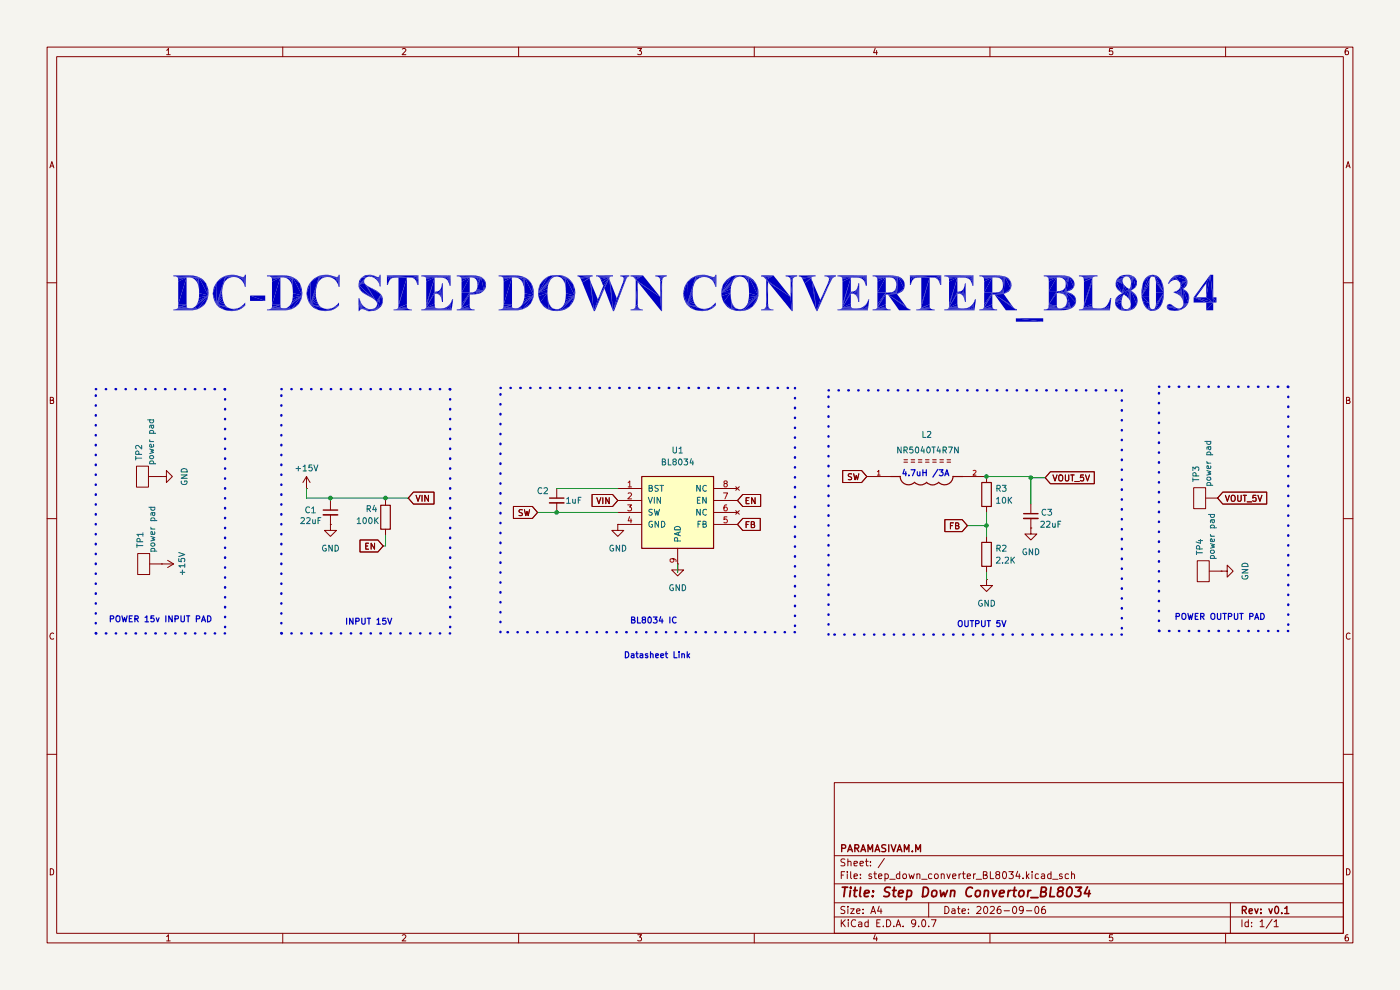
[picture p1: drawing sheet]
(kicad_sch
 (version 20250114)
 (generator "eeschema")
 (generator_version "9.0")
 (paper "A4")
 (title_block
  (title "Step Down Convertor_BL8034")
  (date "2026-09-06")
  (rev "v0.1")
  (company "PARAMASIVAM.M"))
 (lib_symbols
  (symbol "BL8034:BL8034"
   (pin_names
    (offset 1.016)) (exclude_from_sim no) (in_bom yes) (on_board yes)
   (property "Reference" "U" (at -7.62 8.89 0) (effects (font (size 1.27 1.27))))
   (property "Value" "BL8034" (at 5.08 8.89 0) (effects (font (size 1.27 1.27))))
   (property "Footprint" "BL8034:ESOP8_5.0x6.0mm_P1.27mm_EP2.4x3.3mm" (at 0 -11.43 0) (effects (font (size 1.27 1.27)) (hide yes)))
   (property "Datasheet" "BL8034_Datasheet_V1_3.pdf" (at 0 -13.97 0) (effects (font (size 1.27 1.27)) (hide yes)))
   (property "Description" "4A, 16V High Efficiency Synchronous Step-Down Converter, ESOP8" (at 0 -16.51 0) (effects (font (size 1.27 1.27)) (hide yes)))
   (symbol "BL8034_0_1"
    (rectangle (start -7.62 7.62) (end 7.62 -7.62) (stroke (width 0.254) (type default)) (fill (type background))))
   (symbol "BL8034_1_1"
    (pin power_in line (at -12.7 5.08 0) (length 5.08) (name "BST" (effects (font (size 1.27 1.27)))) (number "1" (effects (font (size 1.27 1.27)))))
    (pin power_in line (at -12.7 2.54 0) (length 5.08) (name "VIN" (effects (font (size 1.27 1.27)))) (number "2" (effects (font (size 1.27 1.27)))))
    (pin output line (at -12.7 0 0) (length 5.08) (name "SW" (effects (font (size 1.27 1.27)))) (number "3" (effects (font (size 1.27 1.27)))))
    (pin power_in line (at -12.7 -2.54 0) (length 5.08) (name "GND" (effects (font (size 1.27 1.27)))) (number "4" (effects (font (size 1.27 1.27)))))
    (pin power_in line (at 0 -12.7 90) (length 5.08) (name "PAD" (effects (font (size 1.27 1.27)))) (number "9" (effects (font (size 1.27 1.27)))))
    (pin no_connect line (at 12.7 5.08 180) (length 5.08) (name "NC" (effects (font (size 1.27 1.27)))) (number "8" (effects (font (size 1.27 1.27)))))
    (pin input line (at 12.7 2.54 180) (length 5.08) (name "EN" (effects (font (size 1.27 1.27)))) (number "7" (effects (font (size 1.27 1.27)))))
    (pin no_connect line (at 12.7 0 180) (length 5.08) (name "NC" (effects (font (size 1.27 1.27)))) (number "6" (effects (font (size 1.27 1.27)))))
    (pin input line (at 12.7 -2.54 180) (length 5.08) (name "FB" (effects (font (size 1.27 1.27)))) (number "5" (effects (font (size 1.27 1.27))))))
   (embedded_fonts no))
  (symbol "Connector:TestPoint"
   (pin_numbers (hide yes))
   (pin_names
    (offset 0.762) (hide yes)) (exclude_from_sim no) (in_bom yes) (on_board yes)
   (property "Reference" "TP1" (at 3.302 4.572 0) (effects (font (size 1.27 1.27)) (justify left)))
   (property "Value" "power pad" (at 2.286 2.0321 0) (effects (font (size 1.27 1.27)) (justify left)))
   (property "Footprint" "" (at 5.08 0 0) (effects (font (size 1.27 1.27)) (hide yes)))
   (property "Datasheet" "~" (at 5.08 0 0) (effects (font (size 1.27 1.27)) (hide yes)))
   (property "Description" "test point" (at 0 0 0) (effects (font (size 1.27 1.27)) (hide yes)))
   (symbol "TestPoint_0_1"
    (rectangle (start -2.2225 5.08) (end 2.2225 2.54) (stroke (width 0) (type default)) (fill (type none))))
   (symbol "TestPoint_1_1"
    (pin passive line (at 0 0 90) (length 2.54) (name "1" (effects (font (size 1.27 1.27)))) (number "1" (effects (font (size 1.27 1.27))))))
   (embedded_fonts no))
  (symbol "Device:C_Small"
   (pin_numbers (hide yes))
   (pin_names
    (offset 0.254) (hide yes)) (exclude_from_sim no) (in_bom yes) (on_board yes)
   (property "Reference" "C" (at 0.254 1.778 0) (effects (font (size 1.27 1.27)) (justify left)))
   (property "Value" "C_Small" (at 0.254 -2.032 0) (effects (font (size 1.27 1.27)) (justify left)))
   (property "Footprint" "" (at 0 0 0) (effects (font (size 1.27 1.27)) (hide yes)))
   (property "Datasheet" "~" (at 0 0 0) (effects (font (size 1.27 1.27)) (hide yes)))
   (property "Description" "Unpolarized capacitor, small symbol" (at 0 0 0) (effects (font (size 1.27 1.27)) (hide yes)))
   (symbol "C_Small_0_1"
    (polyline (pts (xy -1.524 0.508) (xy 1.524 0.508)) (stroke (width 0.3048) (type default)) (fill (type none)))
    (polyline (pts (xy -1.524 -0.508) (xy 1.524 -0.508)) (stroke (width 0.3302) (type default)) (fill (type none))))
   (symbol "C_Small_1_1"
    (pin passive line (at 0 2.54 270) (length 2.032) (name "~" (effects (font (size 1.27 1.27)))) (number "1" (effects (font (size 1.27 1.27)))))
    (pin passive line (at 0 -2.54 90) (length 2.032) (name "~" (effects (font (size 1.27 1.27)))) (number "2" (effects (font (size 1.27 1.27))))))
   (embedded_fonts no))
  (symbol "Device:R"
   (pin_numbers (hide yes))
   (pin_names
    (offset 0)) (exclude_from_sim no) (in_bom yes) (on_board yes)
   (property "Reference" "R" (at 2.032 0 90) (effects (font (size 1.27 1.27))))
   (property "Value" "R" (at 0 0 90) (effects (font (size 1.27 1.27))))
   (property "Footprint" "" (at -1.778 0 90) (effects (font (size 1.27 1.27)) (hide yes)))
   (property "Datasheet" "~" (at 0 0 0) (effects (font (size 1.27 1.27)) (hide yes)))
   (property "Description" "Resistor" (at 0 0 0) (effects (font (size 1.27 1.27)) (hide yes)))
   (symbol "R_0_1"
    (rectangle (start -1.016 -2.54) (end 1.016 2.54) (stroke (width 0.254) (type default)) (fill (type none))))
   (symbol "R_1_1"
    (pin passive line (at 0 3.81 270) (length 1.27) (name "~" (effects (font (size 1.27 1.27)))) (number "1" (effects (font (size 1.27 1.27)))))
    (pin passive line (at 0 -3.81 90) (length 1.27) (name "~" (effects (font (size 1.27 1.27)))) (number "2" (effects (font (size 1.27 1.27))))))
   (embedded_fonts no))
  (symbol "NR5040T330M:NR5040T330M"
   (pin_names
    (offset 1.016)) (exclude_from_sim no) (in_bom yes) (on_board yes)
   (property "Reference" "L" (at -10.1607 5.0803 0) (effects (font (size 1.27 1.27)) (justify left bottom)))
   (property "Value" "NR5040T330M" (at -10.1675 -5.0838 0) (effects (font (size 1.27 1.27)) (justify left bottom)))
   (property "Footprint" "NR5040T330M:IND_NR5040T330M" (at 0 0 0) (effects (font (size 1.27 1.27)) (justify bottom) (hide yes)))
   (property "Datasheet" "" (at 0 0 0) (effects (font (size 1.27 1.27)) (hide yes)))
   (property "Description" "" (at 0 0 0) (effects (font (size 1.27 1.27)) (hide yes)))
   (property "MF" "Taiyo Yuden" (at 0 0 0) (effects (font (size 1.27 1.27)) (justify bottom) (hide yes)))
   (property "Description_1" "33 µH Semi-Shielded Drum Core, Wirewound Inductor 1.2 A 234mOhm Max Nonstandard" (at 0 0 0) (effects (font (size 1.27 1.27)) (justify bottom) (hide yes)))
   (property "Package" "Nonstandard Taiyo Yuden" (at 0 0 0) (effects (font (size 1.27 1.27)) (justify bottom) (hide yes)))
   (property "Price" "None" (at 0 0 0) (effects (font (size 1.27 1.27)) (justify bottom) (hide yes)))
   (property "Check_prices" "https://www.snapeda.com/parts/NR5040T330M/Taiyo+Yuden/view-part/?ref=eda" (at 0 0 0) (effects (font (size 1.27 1.27)) (justify bottom) (hide yes)))
   (property "STANDARD" "Manufacturer Recommendation" (at 0 0 0) (effects (font (size 1.27 1.27)) (justify bottom) (hide yes)))
   (property "SnapEDA_Link" "https://www.snapeda.com/parts/NR5040T330M/Taiyo+Yuden/view-part/?ref=snap" (at 0 0 0) (effects (font (size 1.27 1.27)) (justify bottom) (hide yes)))
   (property "MP" "NR5040T330M" (at 0 0 0) (effects (font (size 1.27 1.27)) (justify bottom) (hide yes)))
   (property "Purchase-URL" "https://www.snapeda.com/api/url_track_click_mouser/?unipart_id=1499656&manufacturer=Taiyo Yuden&part_name=NR5040T330M&search_term=nr5040" (at 0 0 0) (effects (font (size 1.27 1.27)) (justify bottom) (hide yes)))
   (property "Availability" "In Stock" (at 0 0 0) (effects (font (size 1.27 1.27)) (justify bottom) (hide yes)))
   (property "MANUFACTURER" "Taiyo Yuden" (at 0 0 0) (effects (font (size 1.27 1.27)) (justify bottom) (hide yes)))
   (symbol "NR5040T330M_0_0"
    (polyline (pts (xy -5.588 0) (xy -7.62 0)) (stroke (width 0.254) (type default)) (fill (type none)))
    (polyline (pts (xy -4.826 3.556) (xy -4.064 3.556)) (stroke (width 0.1524) (type default)) (fill (type none)))
    (polyline (pts (xy -4.826 3.048) (xy -4.064 3.048)) (stroke (width 0.1524) (type default)) (fill (type none)))
    (arc (start -2.54 -1.27) (mid -4.4883 -1.6533) (end -5.588 0) (stroke (width 0.254) (type default)) (fill (type none)))
    (polyline (pts (xy -3.302 3.556) (xy -2.54 3.556)) (stroke (width 0.1524) (type default)) (fill (type none)))
    (polyline (pts (xy -3.302 3.048) (xy -2.54 3.048)) (stroke (width 0.1524) (type default)) (fill (type none)))
    (polyline (pts (xy -1.778 3.556) (xy -1.016 3.556)) (stroke (width 0.1524) (type default)) (fill (type none)))
    (polyline (pts (xy -1.778 3.048) (xy -1.016 3.048)) (stroke (width 0.1524) (type default)) (fill (type none)))
    (arc (start 0 -1.27) (mid -1.27 -1.7961) (end -2.54 -1.27) (stroke (width 0.254) (type default)) (fill (type none)))
    (polyline (pts (xy -0.254 3.556) (xy 0.508 3.556)) (stroke (width 0.1524) (type default)) (fill (type none)))
    (polyline (pts (xy -0.254 3.048) (xy 0.508 3.048)) (stroke (width 0.1524) (type default)) (fill (type none)))
    (polyline (pts (xy 1.27 3.556) (xy 2.032 3.556)) (stroke (width 0.1524) (type default)) (fill (type none)))
    (polyline (pts (xy 1.27 3.048) (xy 2.032 3.048)) (stroke (width 0.1524) (type default)) (fill (type none)))
    (arc (start 2.54 -1.27) (mid 1.27 -1.7961) (end 0 -1.27) (stroke (width 0.254) (type default)) (fill (type none)))
    (polyline (pts (xy 2.794 3.556) (xy 3.556 3.556)) (stroke (width 0.1524) (type default)) (fill (type none)))
    (polyline (pts (xy 2.794 3.048) (xy 3.556 3.048)) (stroke (width 0.1524) (type default)) (fill (type none)))
    (arc (start 5.588 0) (mid 4.4883 -1.6533) (end 2.54 -1.27) (stroke (width 0.254) (type default)) (fill (type none)))
    (polyline (pts (xy 4.318 3.556) (xy 5.08 3.556)) (stroke (width 0.1524) (type default)) (fill (type none)))
    (polyline (pts (xy 4.318 3.048) (xy 5.08 3.048)) (stroke (width 0.1524) (type default)) (fill (type none)))
    (polyline (pts (xy 5.588 0) (xy 7.62 0)) (stroke (width 0.254) (type default)) (fill (type none)))
    (pin passive line (at -12.7 0 0) (length 5.08) (name "~" (effects (font (size 1.016 1.016)))) (number "1" (effects (font (size 1.016 1.016)))))
    (pin passive line (at 12.7 0 180) (length 5.08) (name "~" (effects (font (size 1.016 1.016)))) (number "2" (effects (font (size 1.016 1.016))))))
   (embedded_fonts no))
  (symbol "power:+15V"
   (power)
   (pin_numbers (hide yes))
   (pin_names
    (offset 0) (hide yes)) (exclude_from_sim no) (in_bom yes) (on_board yes)
   (property "Reference" "#PWR" (at 0 -3.81 0) (effects (font (size 1.27 1.27)) (hide yes)))
   (property "Value" "+15V" (at 0 3.556 0) (effects (font (size 1.27 1.27))))
   (property "Footprint" "" (at 0 0 0) (effects (font (size 1.27 1.27)) (hide yes)))
   (property "Datasheet" "" (at 0 0 0) (effects (font (size 1.27 1.27)) (hide yes)))
   (property "Description" "Power symbol creates a global label with name \"+15V\"" (at 0 0 0) (effects (font (size 1.27 1.27)) (hide yes)))
   (symbol "+15V_0_1"
    (polyline (pts (xy -0.762 1.27) (xy 0 2.54)) (stroke (width 0) (type default)) (fill (type none)))
    (polyline (pts (xy 0 2.54) (xy 0.762 1.27)) (stroke (width 0) (type default)) (fill (type none)))
    (polyline (pts (xy 0 0) (xy 0 2.54)) (stroke (width 0) (type default)) (fill (type none))))
   (symbol "+15V_1_1"
    (pin power_in line (at 0 0 90) (length 0) (name "~" (effects (font (size 1.27 1.27)))) (number "1" (effects (font (size 1.27 1.27))))))
   (embedded_fonts no))
  (symbol "power:GND"
   (power)
   (pin_numbers (hide yes))
   (pin_names
    (offset 0) (hide yes)) (exclude_from_sim no) (in_bom yes) (on_board yes)
   (property "Reference" "#PWR" (at 0 -6.35 0) (effects (font (size 1.27 1.27)) (hide yes)))
   (property "Value" "GND" (at 0 -3.81 0) (effects (font (size 1.27 1.27))))
   (property "Footprint" "" (at 0 0 0) (effects (font (size 1.27 1.27)) (hide yes)))
   (property "Datasheet" "" (at 0 0 0) (effects (font (size 1.27 1.27)) (hide yes)))
   (property "Description" "Power symbol creates a global label with name \"GND\" , ground" (at 0 0 0) (effects (font (size 1.27 1.27)) (hide yes)))
   (symbol "GND_0_1"
    (polyline (pts (xy 0 0) (xy 0 -1.27) (xy 1.27 -1.27) (xy 0 -2.54) (xy -1.27 -1.27) (xy 0 -1.27)) (stroke (width 0) (type default)) (fill (type none))))
   (symbol "GND_1_1"
    (pin power_in line (at 0 0 270) (length 0) (name "~" (effects (font (size 1.27 1.27)))) (number "1" (effects (font (size 1.27 1.27))))))
   (embedded_fonts no)))
 (rectangle
  (start 106.172 82.296)
  (end 168.656 134.112)
  (stroke (width 0.5) (type dot))
  (fill (type none)))
 (rectangle
  (start 59.69 82.55)
  (end 95.504 134.366)
  (stroke (width 0.5) (type dot))
  (fill (type none)))
 (rectangle
  (start 20.32 82.55)
  (end 47.752 134.366)
  (stroke (width 0.5) (type dot))
  (fill (type none)))
 (rectangle
  (start 245.872 82.042)
  (end 273.304 133.858)
  (stroke (width 0.5) (type dot))
  (fill (type none)))
 (rectangle
  (start 175.768 82.804)
  (end 237.998 134.62)
  (stroke (width 0.5) (type dot))
  (fill (type none)))
 (text "POWER 15v INPUT PAD\n"
  (exclude_from_sim no)
  (at 34.036 131.572 0)
  (effects (font (size 1.27 1.27) (thickness 0.254)
    (bold yes))))
 (text "POWER OUTPUT PAD\n"
  (exclude_from_sim no)
  (at 258.826 131.064 0)
  (effects (font (size 1.27 1.27) (thickness 0.254)
    (bold yes))))
 (text "4.7uH /3A\n"
  (exclude_from_sim no)
  (at 196.342 100.584 0)
  (effects (font (size 1.27 1.27) (thickness 0.254)
    (bold yes))))
 (text "INPUT 15V\n"
  (exclude_from_sim no)
  (at 78.232 132.08 0)
  (effects (font (size 1.27 1.27) (thickness 0.254)
    (bold yes))))
 (text "OUTPUT 5V\n\n"
  (exclude_from_sim no)
  (at 208.28 133.604 0)
  (effects (font (size 1.27 1.27) (thickness 0.254)
    (bold yes))))
 (text "BL8034 IC\n"
  (exclude_from_sim no)
  (at 138.684 131.826 0)
  (effects (font (size 1.27 1.27) (thickness 0.254)
    (bold yes))))
 (text "Datasheet Link"
  (exclude_from_sim no)
  (at 139.446 139.192 0)
  (effects (font (size 1.27 1.27) (thickness 0.254)
    (bold yes))
   (href "https://www.belling.com.cn/media/file_object/bel_product/BL8034/datasheet/BL8034%20Datasheet%20V1.3.pdf")))
 (text "DC-DC STEP DOWN CONVERTER_BL8034"
  (exclude_from_sim no)
  (at 147.574 61.214 0)
  (effects (font
    (face "Times New Roman") (size 8 8) (thickness 0.254)
    (bold yes))))
 (junction
  (at 218.694 101.346)
  (diameter 0)
  (color 0 0 0 0))
 (junction
  (at 118.11 108.712)
  (diameter 0)
  (color 0 0 0 0))
 (junction
  (at 70.104 105.664)
  (diameter 0)
  (color 0 0 0 0))
 (junction
  (at 209.296 101.092)
  (diameter 0)
  (color 0 0 0 0))
 (junction
  (at 81.788 105.664)
  (diameter 0)
  (color 0 0 0 0))
 (junction
  (at 209.296 111.506)
  (diameter 0)
  (color 0 0 0 0))
 (wire
  (pts (xy 86.614 105.664) (xy 81.788 105.664))
  (stroke (width 0) (type default)))
 (wire
  (pts (xy 81.28 115.824) (xy 81.788 115.824))
  (stroke (width 0) (type default)))
 (wire
  (pts (xy 81.788 105.664) (xy 70.104 105.664))
  (stroke (width 0) (type default)))
 (wire
  (pts (xy 70.104 105.664) (xy 70.104 106.172))
  (stroke (width 0) (type default)))
 (wire
  (pts (xy 114.046 108.712) (xy 118.11 108.712))
  (stroke (width 0) (type default)))
 (wire
  (pts (xy 118.11 103.632) (xy 131.064 103.632))
  (stroke (width 0) (type default)))
 (wire
  (pts (xy 81.788 115.824) (xy 81.788 113.538))
  (stroke (width 0) (type default)))
 (wire
  (pts (xy 218.694 106.934) (xy 218.694 101.346))
  (stroke (width 0) (type default)))
 (wire
  (pts (xy 218.694 101.346) (xy 218.694 101.092))
  (stroke (width 0) (type default)))
 (wire
  (pts (xy 65.024 105.664) (xy 65.024 103.632))
  (stroke (width 0) (type default)))
 (wire
  (pts (xy 209.296 111.506) (xy 209.296 113.792))
  (stroke (width 0) (type default)))
 (wire
  (pts (xy 143.764 119.634) (xy 143.764 121.412))
  (stroke (width 0) (type default)))
 (wire
  (pts (xy 65.024 105.664) (xy 70.104 105.664))
  (stroke (width 0) (type default)))
 (wire
  (pts (xy 81.788 105.664) (xy 81.788 105.918))
  (stroke (width 0) (type default)))
 (wire
  (pts (xy 209.296 108.712) (xy 209.296 111.506))
  (stroke (width 0) (type default)))
 (wire
  (pts (xy 205.232 111.506) (xy 209.296 111.506))
  (stroke (width 0) (type default)))
 (wire
  (pts (xy 209.296 122.936) (xy 209.296 121.412))
  (stroke (width 0) (type default)))
 (wire
  (pts (xy 118.11 108.712) (xy 131.064 108.712))
  (stroke (width 0) (type default)))
 (wire
  (pts (xy 218.694 101.092) (xy 209.296 101.092))
  (stroke (width 0) (type default)))
 (wire
  (pts (xy 221.742 101.346) (xy 218.694 101.346))
  (stroke (width 0) (type default)))
 (global_label "SW"
  (shape input)
  (at 114.046 108.712 180)
  (fields_autoplaced yes)
  (effects (font (size 1.27 1.27)) (justify right))
  (property "Intersheetrefs" "${INTERSHEET_REFS}" (at 108.3999 108.712 0) (effects (font (size 1.27 1.27)) (justify right) (hide yes))))
 (global_label "FB"
  (shape input)
  (at 205.232 111.506 180)
  (fields_autoplaced yes)
  (effects (font (size 1.27 1.27)) (justify right))
  (property "Intersheetrefs" "${INTERSHEET_REFS}" (at 199.8882 111.506 0) (effects (font (size 1.27 1.27)) (justify right) (hide yes))))
 (global_label "EN"
  (shape input)
  (at 156.464 106.172 0)
  (fields_autoplaced yes)
  (effects (font (size 1.27 1.27)) (justify left))
  (property "Intersheetrefs" "${INTERSHEET_REFS}" (at 161.9287 106.172 0) (effects (font (size 1.27 1.27)) (justify left) (hide yes))))
 (global_label "VIN"
  (shape input)
  (at 86.614 105.664 0)
  (fields_autoplaced yes)
  (effects (font (size 1.27 1.27)) (justify left))
  (property "Intersheetrefs" "${INTERSHEET_REFS}" (at 92.6231 105.664 0) (effects (font (size 1.27 1.27)) (justify left) (hide yes))))
 (global_label "VOUT_5V"
  (shape input)
  (at 258.318 105.664 0)
  (fields_autoplaced yes)
  (effects (font (size 1.27 1.27)) (justify left))
  (property "Intersheetrefs" "${INTERSHEET_REFS}" (at 269.2861 105.664 0) (effects (font (size 1.27 1.27)) (justify left) (hide yes))))
 (global_label "FB"
  (shape input)
  (at 156.464 111.252 0)
  (fields_autoplaced yes)
  (effects (font (size 1.27 1.27)) (justify left))
  (property "Intersheetrefs" "${INTERSHEET_REFS}" (at 161.8078 111.252 0) (effects (font (size 1.27 1.27)) (justify left) (hide yes))))
 (global_label "EN"
  (shape input)
  (at 81.28 115.824 180)
  (fields_autoplaced yes)
  (effects (font (size 1.27 1.27)) (justify right))
  (property "Intersheetrefs" "${INTERSHEET_REFS}" (at 75.8153 115.824 0) (effects (font (size 1.27 1.27)) (justify right) (hide yes))))
 (global_label "SW"
  (shape input)
  (at 183.896 101.092 180)
  (fields_autoplaced yes)
  (effects (font (size 1.27 1.27)) (justify right))
  (property "Intersheetrefs" "${INTERSHEET_REFS}" (at 178.2499 101.092 0) (effects (font (size 1.27 1.27)) (justify right) (hide yes))))
 (global_label "VIN"
  (shape input)
  (at 131.064 106.172 180)
  (fields_autoplaced yes)
  (effects (font (size 1.27 1.27)) (justify right))
  (property "Intersheetrefs" "${INTERSHEET_REFS}" (at 125.0549 106.172 0) (effects (font (size 1.27 1.27)) (justify right) (hide yes))))
 (global_label "VOUT_5V"
  (shape input)
  (at 221.742 101.346 0)
  (fields_autoplaced yes)
  (effects (font (size 1.27 1.27)) (justify left))
  (property "Intersheetrefs" "${INTERSHEET_REFS}" (at 232.7101 101.346 0) (effects (font (size 1.27 1.27)) (justify left) (hide yes))))
 (symbol
  (lib_id "Device:R")
  (at 209.296 104.902 0)
  (unit 1)
  (exclude_from_sim no)
  (in_bom yes)
  (on_board yes)
  (dnp no)
  (fields_autoplaced yes)
  (property "Reference" "R3" (at 211.074 103.6319 0) (effects (font (size 1.27 1.27)) (justify left)))
  (property "Value" "10K" (at 211.074 106.1719 0) (effects (font (size 1.27 1.27)) (justify left)))
  (property "Footprint" "Resistor_SMD:R_0603_1608Metric_Pad0.98x0.95mm_HandSolder" (at 207.518 104.902 90) (effects (font (size 1.27 1.27)) (hide yes)))
  (property "Datasheet" "~" (at 209.296 104.902 0) (effects (font (size 1.27 1.27)) (hide yes)))
  (property "Description" "Resistor" (at 209.296 104.902 0) (effects (font (size 1.27 1.27)) (hide yes)))
  (pin "1")
  (pin "2"))
 (symbol
  (lib_id "Device:C_Small")
  (at 218.694 109.474 0)
  (unit 1)
  (exclude_from_sim no)
  (in_bom yes)
  (on_board yes)
  (dnp no)
  (property "Reference" "C3" (at 220.726 108.712 0) (effects (font (size 1.27 1.27)) (justify left)))
  (property "Value" "22uF" (at 220.472 111.252 0) (effects (font (size 1.27 1.27)) (justify left)))
  (property "Footprint" "Capacitor_SMD:C_1206_3216Metric_Pad1.33x1.80mm_HandSolder" (at 218.694 109.474 0) (effects (font (size 1.27 1.27)) (hide yes)))
  (property "Datasheet" "~" (at 218.694 109.474 0) (effects (font (size 1.27 1.27)) (hide yes)))
  (property "Description" "Unpolarized capacitor, small symbol" (at 218.694 109.474 0) (effects (font (size 1.27 1.27)) (hide yes)))
  (pin "2")
  (pin "1"))
 (symbol
  (lib_id "power:+15V")
  (at 34.29 119.634 270)
  (unit 1)
  (exclude_from_sim no)
  (in_bom yes)
  (on_board yes)
  (dnp no)
  (fields_autoplaced yes)
  (property "Reference" "#PWR07" (at 30.48 119.634 0) (effects (font (size 1.27 1.27)) (hide yes)))
  (property "Value" "+15V" (at 38.608 119.634 0) (effects (font (size 1.27 1.27))))
  (property "Footprint" "" (at 34.29 119.634 0) (effects (font (size 1.27 1.27)) (hide yes)))
  (property "Datasheet" "" (at 34.29 119.634 0) (effects (font (size 1.27 1.27)) (hide yes)))
  (property "Description" "Power symbol creates a global label with name \"+15V\"" (at 34.29 119.634 0) (effects (font (size 1.27 1.27)) (hide yes)))
  (pin "1"))
 (symbol
  (lib_id "NR5040T330M:NR5040T330M")
  (at 196.596 101.092 0)
  (unit 1)
  (exclude_from_sim no)
  (in_bom yes)
  (on_board yes)
  (dnp no)
  (property "Reference" "L2" (at 196.596 92.202 0) (effects (font (size 1.27 1.27))))
  (property "Value" "NR5040T4R7N" (at 196.85 95.504 0) (effects (font (size 1.27 1.27))))
  (property "Footprint" "NR5040T330M:IND_NR5040T330M" (at 196.596 101.092 0) (effects (font (size 1.27 1.27)) (justify bottom) (hide yes)))
  (property "Datasheet" "" (at 196.596 101.092 0) (effects (font (size 1.27 1.27)) (hide yes)))
  (property "Description" "" (at 196.596 101.092 0) (effects (font (size 1.27 1.27)) (hide yes)))
  (property "MF" "Taiyo Yuden" (at 196.596 101.092 0) (effects (font (size 1.27 1.27)) (justify bottom) (hide yes)))
  (property "Description_1" "33 µH Semi-Shielded Drum Core, Wirewound Inductor 1.2 A 234mOhm Max Nonstandard" (at 196.596 101.092 0) (effects (font (size 1.27 1.27)) (justify bottom) (hide yes)))
  (property "Package" "Nonstandard Taiyo Yuden" (at 196.596 101.092 0) (effects (font (size 1.27 1.27)) (justify bottom) (hide yes)))
  (property "Price" "None" (at 196.596 101.092 0) (effects (font (size 1.27 1.27)) (justify bottom) (hide yes)))
  (property "Check_prices" "https://www.snapeda.com/parts/NR5040T330M/Taiyo+Yuden/view-part/?ref=eda" (at 196.596 101.092 0) (effects (font (size 1.27 1.27)) (justify bottom) (hide yes)))
  (property "STANDARD" "Manufacturer Recommendation" (at 196.596 101.092 0) (effects (font (size 1.27 1.27)) (justify bottom) (hide yes)))
  (property "SnapEDA_Link" "https://www.snapeda.com/parts/NR5040T330M/Taiyo+Yuden/view-part/?ref=snap" (at 196.596 101.092 0) (effects (font (size 1.27 1.27)) (justify bottom) (hide yes)))
  (property "MP" "NR5040T330M" (at 196.596 101.092 0) (effects (font (size 1.27 1.27)) (justify bottom) (hide yes)))
  (property "Purchase-URL" "https://www.snapeda.com/api/url_track_click_mouser/?unipart_id=1499656&manufacturer=Taiyo Yuden&part_name=NR5040T330M&search_term=nr5040" (at 196.596 101.092 0) (effects (font (size 1.27 1.27)) (justify bottom) (hide yes)))
  (property "Availability" "In Stock" (at 196.596 101.092 0) (effects (font (size 1.27 1.27)) (justify bottom) (hide yes)))
  (property "MANUFACTURER" "Taiyo Yuden" (at 196.596 101.092 0) (effects (font (size 1.27 1.27)) (justify bottom) (hide yes)))
  (pin "1")
  (pin "2"))
 (symbol
  (lib_id "power:GND")
  (at 70.104 111.252 0)
  (unit 1)
  (exclude_from_sim no)
  (in_bom yes)
  (on_board yes)
  (dnp no)
  (fields_autoplaced yes)
  (property "Reference" "#PWR01" (at 70.104 117.602 0) (effects (font (size 1.27 1.27)) (hide yes)))
  (property "Value" "GND" (at 70.104 116.332 0) (effects (font (size 1.27 1.27))))
  (property "Footprint" "" (at 70.104 111.252 0) (effects (font (size 1.27 1.27)) (hide yes)))
  (property "Datasheet" "" (at 70.104 111.252 0) (effects (font (size 1.27 1.27)) (hide yes)))
  (property "Description" "Power symbol creates a global label with name \"GND\" , ground" (at 70.104 111.252 0) (effects (font (size 1.27 1.27)) (hide yes)))
  (pin "1"))
 (symbol
  (lib_id "BL8034:BL8034")
  (at 143.764 108.712 0)
  (unit 1)
  (exclude_from_sim no)
  (in_bom yes)
  (on_board yes)
  (dnp no)
  (fields_autoplaced yes)
  (property "Reference" "U1" (at 143.764 95.504 0) (effects (font (size 1.27 1.27))))
  (property "Value" "BL8034" (at 143.764 98.044 0) (effects (font (size 1.27 1.27))))
  (property "Footprint" "BL8034:ESOP8_5.0x6.0mm_P1.27mm_EP2.4x3.3mm" (at 143.764 120.142 0) (effects (font (size 1.27 1.27)) (hide yes)))
  (property "Datasheet" "BL8034_Datasheet_V1_3.pdf" (at 143.764 122.682 0) (effects (font (size 1.27 1.27)) (hide yes)))
  (property "Description" "4A, 16V High Efficiency Synchronous Step-Down Converter, ESOP8" (at 143.764 125.222 0) (effects (font (size 1.27 1.27)) (hide yes)))
  (pin "4")
  (pin "8")
  (pin "7")
  (pin "2")
  (pin "9")
  (pin "1")
  (pin "3")
  (pin "5")
  (pin "6"))
 (symbol
  (lib_id "Connector:TestPoint")
  (at 258.318 105.664 90)
  (unit 1)
  (exclude_from_sim no)
  (in_bom yes)
  (on_board yes)
  (dnp no)
  (fields_autoplaced yes)
  (property "Reference" "TP3" (at 253.746 102.362 0) (effects (font (size 1.27 1.27)) (justify left)))
  (property "Value" "power pad" (at 256.2859 103.378 0) (effects (font (size 1.27 1.27)) (justify left)))
  (property "Footprint" "TestPoint:TestPoint_THTPad_4.0x4.0mm_Drill2.0mm" (at 258.318 100.584 0) (effects (font (size 1.27 1.27)) (hide yes)))
  (property "Datasheet" "~" (at 258.318 100.584 0) (effects (font (size 1.27 1.27)) (hide yes)))
  (property "Description" "test point" (at 258.318 105.664 0) (effects (font (size 1.27 1.27)) (hide yes)))
  (pin "1"))
 (symbol
  (lib_id "Device:C_Small")
  (at 118.11 106.172 0)
  (unit 1)
  (exclude_from_sim no)
  (in_bom yes)
  (on_board yes)
  (dnp no)
  (property "Reference" "C2" (at 113.792 104.14 0) (effects (font (size 1.27 1.27)) (justify left)))
  (property "Value" "1uF" (at 119.888 106.172 0) (effects (font (size 1.27 1.27)) (justify left)))
  (property "Footprint" "Capacitor_SMD:C_0603_1608Metric_Pad1.08x0.95mm_HandSolder" (at 118.11 106.172 0) (effects (font (size 1.27 1.27)) (hide yes)))
  (property "Datasheet" "~" (at 118.11 106.172 0) (effects (font (size 1.27 1.27)) (hide yes)))
  (property "Description" "Unpolarized capacitor, small symbol" (at 118.11 106.172 0) (effects (font (size 1.27 1.27)) (hide yes)))
  (pin "2")
  (pin "1"))
 (symbol
  (lib_id "Device:C_Small")
  (at 70.104 108.712 0)
  (unit 1)
  (exclude_from_sim no)
  (in_bom yes)
  (on_board yes)
  (dnp no)
  (property "Reference" "C1" (at 64.516 108.204 0) (effects (font (size 1.27 1.27)) (justify left)))
  (property "Value" "22uF" (at 63.5 110.49 0) (effects (font (size 1.27 1.27)) (justify left)))
  (property "Footprint" "Capacitor_SMD:C_1206_3216Metric_Pad1.33x1.80mm_HandSolder" (at 70.104 108.712 0) (effects (font (size 1.27 1.27)) (hide yes)))
  (property "Datasheet" "~" (at 70.104 108.712 0) (effects (font (size 1.27 1.27)) (hide yes)))
  (property "Description" "Unpolarized capacitor, small symbol" (at 70.104 108.712 0) (effects (font (size 1.27 1.27)) (hide yes)))
  (pin "2")
  (pin "1"))
 (symbol
  (lib_id "power:+15V")
  (at 65.024 103.632 0)
  (unit 1)
  (exclude_from_sim no)
  (in_bom yes)
  (on_board yes)
  (dnp no)
  (fields_autoplaced yes)
  (property "Reference" "#PWR02" (at 65.024 107.442 0) (effects (font (size 1.27 1.27)) (hide yes)))
  (property "Value" "+15V" (at 65.024 99.314 0) (effects (font (size 1.27 1.27))))
  (property "Footprint" "" (at 65.024 103.632 0) (effects (font (size 1.27 1.27)) (hide yes)))
  (property "Datasheet" "" (at 65.024 103.632 0) (effects (font (size 1.27 1.27)) (hide yes)))
  (property "Description" "Power symbol creates a global label with name \"+15V\"" (at 65.024 103.632 0) (effects (font (size 1.27 1.27)) (hide yes)))
  (pin "1"))
 (symbol
  (lib_id "Connector:TestPoint")
  (at 34.036 101.092 90)
  (unit 1)
  (exclude_from_sim no)
  (in_bom yes)
  (on_board yes)
  (dnp no)
  (fields_autoplaced yes)
  (property "Reference" "TP2" (at 29.464 97.79 0) (effects (font (size 1.27 1.27)) (justify left)))
  (property "Value" "power pad" (at 32.0039 98.806 0) (effects (font (size 1.27 1.27)) (justify left)))
  (property "Footprint" "TestPoint:TestPoint_THTPad_4.0x4.0mm_Drill2.0mm" (at 34.036 96.012 0) (effects (font (size 1.27 1.27)) (hide yes)))
  (property "Datasheet" "~" (at 34.036 96.012 0) (effects (font (size 1.27 1.27)) (hide yes)))
  (property "Description" "test point" (at 34.036 101.092 0) (effects (font (size 1.27 1.27)) (hide yes)))
  (pin "1"))
 (symbol
  (lib_id "power:GND")
  (at 259.08 121.158 90)
  (unit 1)
  (exclude_from_sim no)
  (in_bom yes)
  (on_board yes)
  (dnp no)
  (fields_autoplaced yes)
  (property "Reference" "#PWR09" (at 265.43 121.158 0) (effects (font (size 1.27 1.27)) (hide yes)))
  (property "Value" "GND" (at 264.16 121.158 0) (effects (font (size 1.27 1.27))))
  (property "Footprint" "" (at 259.08 121.158 0) (effects (font (size 1.27 1.27)) (hide yes)))
  (property "Datasheet" "" (at 259.08 121.158 0) (effects (font (size 1.27 1.27)) (hide yes)))
  (property "Description" "Power symbol creates a global label with name \"GND\" , ground" (at 259.08 121.158 0) (effects (font (size 1.27 1.27)) (hide yes)))
  (pin "1"))
 (symbol
  (lib_id "Connector:TestPoint")
  (at 259.08 121.158 90)
  (unit 1)
  (exclude_from_sim no)
  (in_bom yes)
  (on_board yes)
  (dnp no)
  (fields_autoplaced yes)
  (property "Reference" "TP4" (at 254.508 117.856 0) (effects (font (size 1.27 1.27)) (justify left)))
  (property "Value" "power pad" (at 257.0479 118.872 0) (effects (font (size 1.27 1.27)) (justify left)))
  (property "Footprint" "TestPoint:TestPoint_THTPad_4.0x4.0mm_Drill2.0mm" (at 259.08 116.078 0) (effects (font (size 1.27 1.27)) (hide yes)))
  (property "Datasheet" "~" (at 259.08 116.078 0) (effects (font (size 1.27 1.27)) (hide yes)))
  (property "Description" "test point" (at 259.08 121.158 0) (effects (font (size 1.27 1.27)) (hide yes)))
  (pin "1"))
 (symbol
  (lib_id "Connector:TestPoint")
  (at 34.29 119.634 90)
  (unit 1)
  (exclude_from_sim no)
  (in_bom yes)
  (on_board yes)
  (dnp no)
  (fields_autoplaced yes)
  (property "Reference" "TP1" (at 29.718 116.332 0) (effects (font (size 1.27 1.27)) (justify left)))
  (property "Value" "power pad" (at 32.2579 117.348 0) (effects (font (size 1.27 1.27)) (justify left)))
  (property "Footprint" "TestPoint:TestPoint_THTPad_4.0x4.0mm_Drill2.0mm" (at 34.29 114.554 0) (effects (font (size 1.27 1.27)) (hide yes)))
  (property "Datasheet" "~" (at 34.29 114.554 0) (effects (font (size 1.27 1.27)) (hide yes)))
  (property "Description" "test point" (at 34.29 119.634 0) (effects (font (size 1.27 1.27)) (hide yes)))
  (pin "1"))
 (symbol
  (lib_id "power:GND")
  (at 131.064 111.252 0)
  (unit 1)
  (exclude_from_sim no)
  (in_bom yes)
  (on_board yes)
  (dnp no)
  (fields_autoplaced yes)
  (property "Reference" "#PWR03" (at 131.064 117.602 0) (effects (font (size 1.27 1.27)) (hide yes)))
  (property "Value" "GND" (at 131.064 116.332 0) (effects (font (size 1.27 1.27))))
  (property "Footprint" "" (at 131.064 111.252 0) (effects (font (size 1.27 1.27)) (hide yes)))
  (property "Datasheet" "" (at 131.064 111.252 0) (effects (font (size 1.27 1.27)) (hide yes)))
  (property "Description" "Power symbol creates a global label with name \"GND\" , ground" (at 131.064 111.252 0) (effects (font (size 1.27 1.27)) (hide yes)))
  (pin "1"))
 (symbol
  (lib_id "power:GND")
  (at 143.764 119.634 0)
  (unit 1)
  (exclude_from_sim no)
  (in_bom yes)
  (on_board yes)
  (dnp no)
  (fields_autoplaced yes)
  (property "Reference" "#PWR04" (at 143.764 125.984 0) (effects (font (size 1.27 1.27)) (hide yes)))
  (property "Value" "GND" (at 143.764 124.714 0) (effects (font (size 1.27 1.27))))
  (property "Footprint" "" (at 143.764 119.634 0) (effects (font (size 1.27 1.27)) (hide yes)))
  (property "Datasheet" "" (at 143.764 119.634 0) (effects (font (size 1.27 1.27)) (hide yes)))
  (property "Description" "Power symbol creates a global label with name \"GND\" , ground" (at 143.764 119.634 0) (effects (font (size 1.27 1.27)) (hide yes)))
  (pin "1"))
 (symbol
  (lib_id "power:GND")
  (at 218.694 112.014 0)
  (unit 1)
  (exclude_from_sim no)
  (in_bom yes)
  (on_board yes)
  (dnp no)
  (fields_autoplaced yes)
  (property "Reference" "#PWR05" (at 218.694 118.364 0) (effects (font (size 1.27 1.27)) (hide yes)))
  (property "Value" "GND" (at 218.694 117.094 0) (effects (font (size 1.27 1.27))))
  (property "Footprint" "" (at 218.694 112.014 0) (effects (font (size 1.27 1.27)) (hide yes)))
  (property "Datasheet" "" (at 218.694 112.014 0) (effects (font (size 1.27 1.27)) (hide yes)))
  (property "Description" "Power symbol creates a global label with name \"GND\" , ground" (at 218.694 112.014 0) (effects (font (size 1.27 1.27)) (hide yes)))
  (pin "1"))
 (symbol
  (lib_id "power:GND")
  (at 209.296 122.936 0)
  (unit 1)
  (exclude_from_sim no)
  (in_bom yes)
  (on_board yes)
  (dnp no)
  (fields_autoplaced yes)
  (property "Reference" "#PWR06" (at 209.296 129.286 0) (effects (font (size 1.27 1.27)) (hide yes)))
  (property "Value" "GND" (at 209.296 128.016 0) (effects (font (size 1.27 1.27))))
  (property "Footprint" "" (at 209.296 122.936 0) (effects (font (size 1.27 1.27)) (hide yes)))
  (property "Datasheet" "" (at 209.296 122.936 0) (effects (font (size 1.27 1.27)) (hide yes)))
  (property "Description" "Power symbol creates a global label with name \"GND\" , ground" (at 209.296 122.936 0) (effects (font (size 1.27 1.27)) (hide yes)))
  (pin "1"))
 (symbol
  (lib_id "Device:R")
  (at 81.788 109.728 0)
  (unit 1)
  (exclude_from_sim no)
  (in_bom yes)
  (on_board yes)
  (dnp no)
  (property "Reference" "R4" (at 77.47 107.95 0) (effects (font (size 1.27 1.27)) (justify left)))
  (property "Value" "100K" (at 75.438 110.49 0) (effects (font (size 1.27 1.27)) (justify left)))
  (property "Footprint" "Resistor_SMD:R_0603_1608Metric_Pad0.98x0.95mm_HandSolder" (at 80.01 109.728 90) (effects (font (size 1.27 1.27)) (hide yes)))
  (property "Datasheet" "~" (at 81.788 109.728 0) (effects (font (size 1.27 1.27)) (hide yes)))
  (property "Description" "Resistor" (at 81.788 109.728 0) (effects (font (size 1.27 1.27)) (hide yes)))
  (pin "1")
  (pin "2"))
 (symbol
  (lib_id "power:GND")
  (at 34.036 101.092 90)
  (unit 1)
  (exclude_from_sim no)
  (in_bom yes)
  (on_board yes)
  (dnp no)
  (fields_autoplaced yes)
  (property "Reference" "#PWR08" (at 40.386 101.092 0) (effects (font (size 1.27 1.27)) (hide yes)))
  (property "Value" "GND" (at 39.116 101.092 0) (effects (font (size 1.27 1.27))))
  (property "Footprint" "" (at 34.036 101.092 0) (effects (font (size 1.27 1.27)) (hide yes)))
  (property "Datasheet" "" (at 34.036 101.092 0) (effects (font (size 1.27 1.27)) (hide yes)))
  (property "Description" "Power symbol creates a global label with name \"GND\" , ground" (at 34.036 101.092 0) (effects (font (size 1.27 1.27)) (hide yes)))
  (pin "1"))
 (symbol
  (lib_id "Device:R")
  (at 209.296 117.602 0)
  (unit 1)
  (exclude_from_sim no)
  (in_bom yes)
  (on_board yes)
  (dnp no)
  (fields_autoplaced yes)
  (property "Reference" "R2" (at 211.074 116.3319 0) (effects (font (size 1.27 1.27)) (justify left)))
  (property "Value" "2.2K" (at 211.074 118.8719 0) (effects (font (size 1.27 1.27)) (justify left)))
  (property "Footprint" "Resistor_SMD:R_0603_1608Metric_Pad0.98x0.95mm_HandSolder" (at 207.518 117.602 90) (effects (font (size 1.27 1.27)) (hide yes)))
  (property "Datasheet" "~" (at 209.296 117.602 0) (effects (font (size 1.27 1.27)) (hide yes)))
  (property "Description" "Resistor" (at 209.296 117.602 0) (effects (font (size 1.27 1.27)) (hide yes)))
  (pin "1")
  (pin "2"))
 (sheet_instances
  (path ""
   (page "1")))
 (embedded_fonts no))
